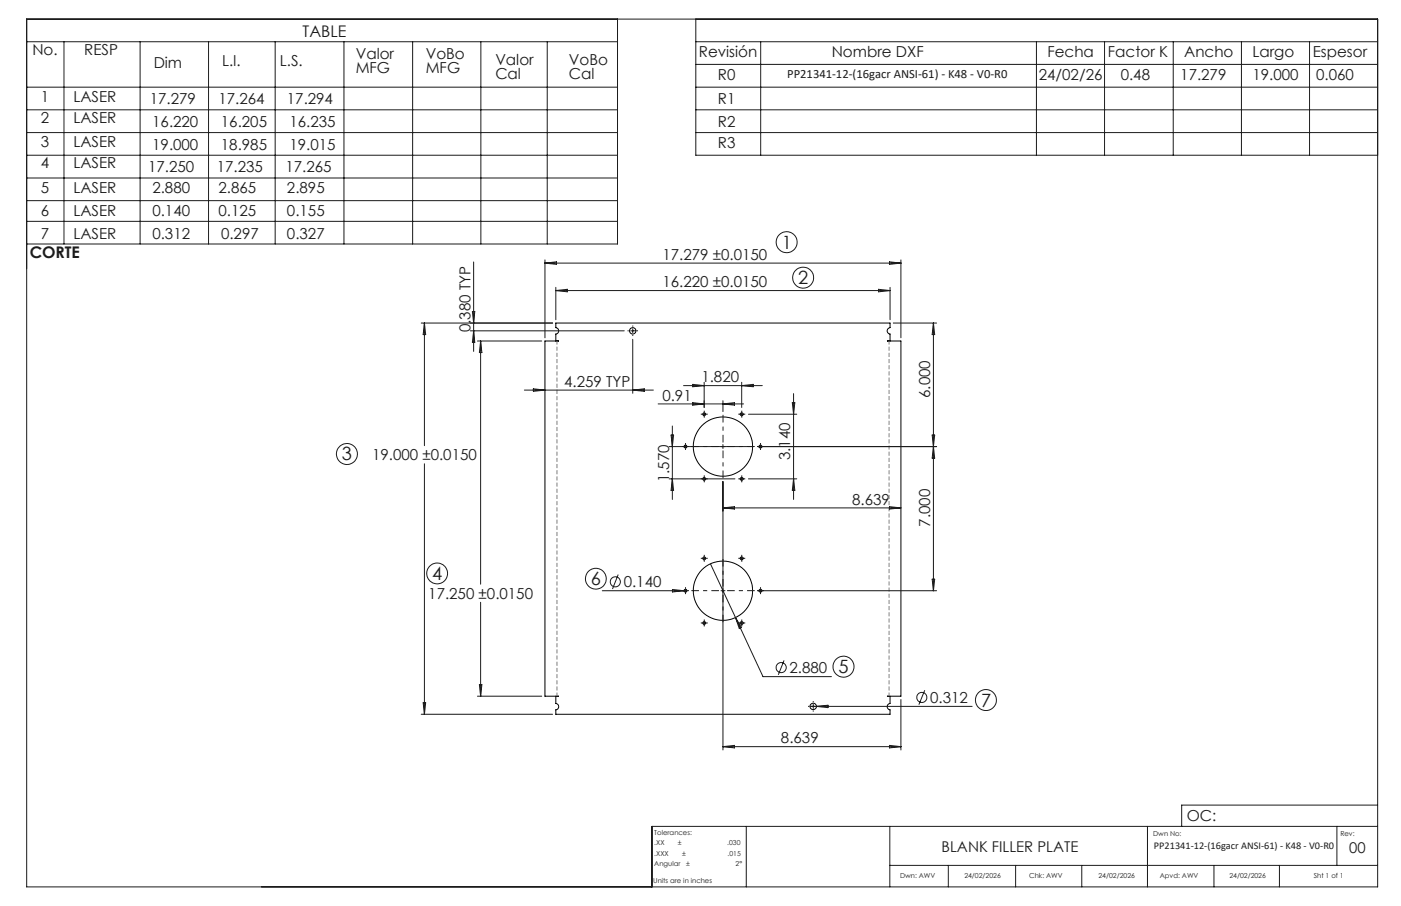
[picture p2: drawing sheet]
<svg xmlns="http://www.w3.org/2000/svg" width="432mm" height="279mm" viewBox="0 0 432 279" stroke-linecap="round" stroke-linejoin="round" font-family="sans-serif">
<g fill="none" stroke="#000" stroke-width=".31">
<path d="M171.3 99.6h103v1.4a.99 .99 0 0 0-.9 1 .99 .99 0 0 0 .9 1v2.1l-.8 .1h4.2v109.5h-4.2h.8v2.2a.99 .99 0 0 0-.9 1 .99 .99 0 0 0 .9 1v1.4h-103v-1.4a.99 .99 0 0 0 .9-1 .99 .99 0 0 0-.9-1v-2.2h.8h-4.1v-109.5h4.1l-.8-.1v-2.1a.99 .99 0 0 0 .9-1 .99 .99 0 0 0-.9-1z"/>
<circle cx="195" cy="102" r=".98"/>
<circle cx="211.3" cy="137.7" r=".44"/>
<circle cx="217.1" cy="127.8" r=".43"/>
<circle cx="222.8" cy="137.7" r="9.1"/>
<circle cx="228.6" cy="127.8" r=".45"/>
<circle cx="234.4" cy="137.7" r=".44"/>
<circle cx="217.1" cy="147.7" r=".43"/>
<circle cx="228.6" cy="147.7" r=".45"/>
<circle cx="217.1" cy="172.2" r=".43"/>
<circle cx="228.6" cy="172.2" r=".45"/>
<circle cx="211.3" cy="182.2" r=".44"/>
<circle cx="217.1" cy="192.1" r=".43"/>
<circle cx="222.8" cy="182.2" r="9.1"/>
<circle cx="228.6" cy="192.1" r=".45"/>
<circle cx="234.4" cy="182.2" r=".44"/>
<circle cx="250.6" cy="217.9" r=".99"/>
</g>
<g fill="none" stroke="#191924" stroke-width=".31">
<path d="M8.2 5.9h416.4v267.6h-416.4zM8.2 12.9h182.1M19.7 12.9v62.3M43.2 12.9v62.3M64.3 12.9v62.3M84.8 12.9v62.3M106 12.9v62.3M127.2 12.9v62.3M148.2 12.9v62.3M168.7 12.9v62.3M190.3 5.9v69.3h-182.1M214.5 12.9h210.1"/>
<path d="M214.5 5.9v42h210.1M214.5 19.9h210.1M234.5 12.9v35M319.4 12.9v35M340.4 12.9v35M361.6 12.9v35M382.6 12.9v35M403.6 12.9v35M8.2 26.9h182.1M8.2 33.9h182.1M214.5 26.9h210.1M214.5 33.9h210.1"/>
<path d="M8.2 40.9h182.1M8.2 47.9h182.1M8.2 54.9h182.1M214.5 40.9h210.1M8.2 68.3h182.1M8.2 61.9h182.1M129.8 99.6h40.5M130.8 99.6v37.8M130.8 99.6l.4 3.6h-.8zM145.6 96.1h.7l-.3 3.5zM146 80.8v27.6M168 80.2v24"/>
<path d="M168 81.1h109.7M168 81.1l3.5-.3v.7zM171.3 88.6v10M171.3 89.6h103M171.3 89.6l3.6-.4v.8zM270.8 89.2l3.5 .4-3.5 .4zM274.1 80.8l3.6 .3-3.6 .4zM274.3 88.6v10M275.3 99.6h13.4M277.7 80.2v24M287.7 99.6l.4 3.6h-.8zM287.7 99.6v82.6"/>
<path d="M145 102h47.4M146 102l.3 3.6h-.7zM147.1 105.2h19.9M148.1 105.2v75M148.1 105.2l.4 3.5h-.8zM164.4 119.9l3.6 .4-3.6 .4zM194.4 102h1.3M195 101.4v1.3M195 104.6v16.7M210.7 118.9h24.2M213.5 118.5l3.5 .4-3.5 .4zM217 117.9v7.8"/>
<path d="M228.6 117.9v7.8M228.6 118.9l3.6-.4v.8zM161.6 120.3h39.8M195 120.3l3.6-.4v.8zM202.8 124.6h26.4M206.2 137.7h26.1M206.8 134.2h.8l-.4 3.5zM207.2 131.4v22.6M211.3 137.1v1.2M213.5 124.2l3.5 .4-3.5 .4zM216.4 127.7h1.3M217 127.1v1.3"/>
<path d="M222.8 123.6v3.3M222.8 137.1v1.2M222.8 124.6l3.6-.4v.8zM228 127.7h1.2M228.6 127.1v1.3M230.7 127.7h14.9M233.6 137.7h55.1M234.4 137.1v1.2M244.2 124.2h.8l-.4 3.5zM244.6 121.4v32.6M287.3 134.2l.8 7.1h-.8l.8-7.1zM130.8 143v77.3"/>
<path d="M206.2 147.7h20.3M207.2 147.7l.4 3.5h-.8zM217 147.1v1.2M222.8 148.5v82.8M222.8 156.6l3.6-.4v.8zM222.8 156.6h54.9M228 147.7h1.2M228.6 147.1v1.2M230.7 147.7h14.9M244.6 147.7l.4 3.5h-.8zM274.1 156.2l3.6 .4-3.6 .4zM190.5 177.2l-1.7 4.4"/>
<path d="M216.4 172.2h1.3M217 171.6v1.2M219 173.9l16.2 34.8h21.1M228 172.2h1.2M228.6 171.6v1.2M287.3 178.6h.8l-.4 3.6zM148.1 185.7v29M185.6 182.2h26.3M207.3 181.8l3.5 .4-3.5 .4zM211.3 181.5v1.3M216.4 192.1h1.3M217 191.5v1.3"/>
<path d="M222.2 182.2h1.2M226.7 190.5l1.8 3-.6 .4zM228 192.1h1.2M228.6 191.5v1.3M233.6 182.2h55.1M234.4 181.5v1.3M130.4 216.7h.8l-.4 3.6zM147.1 214.7h19.9M147.7 211.1h.8l-.4 3.6zM241.7 203.7l-1.8 4.4M249.7 217.8h49.9M250.6 217.2v1.3"/>
<path d="M251.6 217.8l3.6-.3v.7zM277.7 215.7v15.6M285 212.9l-1.8 4.4M129.8 220.3h40.5M222.8 230.3l3.6-.4v.7zM222.8 230.3h54.9M274.1 229.9l3.6 .4-3.6 .3zM230 254.8v18.7M274.2 254.8v18.7M353.7 254.8v18.7M412 254.8v12.1M424.6 254.8h-223.7v18.7"/>
<path d="M424.6 248.3h-60.4v6.5M274.2 266.9h150.4M292.3 266.9v6.6M313 266.9v6.6M333.4 266.9v6.6M374.2 266.9v6.6M394.3 266.9v6.6"/>
<circle cx="242.4" cy="74.7" r="3.2"/>
<circle cx="247.5" cy="85.6" r="3.2"/>
<circle cx="106.9" cy="140" r="3.2"/>
<circle cx="134.7" cy="176.8" r="3.2"/>
<circle cx="183.7" cy="178.5" r="3.2"/>
<circle cx="189.6" cy="179.4" r="1.56"/>
<circle cx="240.8" cy="205.9" r="1.55"/>
<circle cx="260" cy="205.6" r="3.2"/>
<circle cx="284.1" cy="215.1" r="1.55"/>
<circle cx="303.9" cy="215.9" r="3.2"/>
</g>
<g fill="none" stroke="#191924" stroke-width=".31" stroke-dasharray="15.2 1.3 1.3 1.3" stroke-linecap="butt">
<path d="M193.8 102h-.4M195 100.8v-.4M195 103.3v.3M196.3 102h.3M210.7 137.7h-.5M211.3 137.1v-.5M211.3 138.3v.5M211.9 137.7h.5M216.4 127.7h-.4M217.1 127.1v-.4M217.1 128.4v.4M217.7 127.7h.4"/>
<path d="M228 127.7h-.4M228.6 127.1v-.4M228.6 128.4v.4M229.2 127.7h.5M233.8 137.7h-.5M234.4 137.1v-.5M234.4 138.3v.5M235 137.7h.5M216.4 147.7h-.4M217.1 147v-.4M217.1 148.3v.4M217.7 147.7h.4"/>
<path d="M228 147.7h-.4M228.6 147v-.4M228.6 148.3v.4M229.2 147.7h.5M216.4 172.2h-.4M217.1 171.6v-.5M217.1 172.8v.4M217.7 172.2h.4M228 172.2h-.4M228.6 171.6v-.5M228.6 172.8v.4M229.2 172.2h.5"/>
<path d="M210.7 182.1h-.5M211.3 181.5v-.4M211.3 182.8v.4M211.9 182.1h.5M216.4 192.1h-.4M217.1 191.5v-.5M217.1 192.7v.5M217.7 192.1h.4M228 192.1h-.4M228.6 191.5v-.5M228.6 192.7v.5M229.2 192.1h.5"/>
<path d="M233.8 182.1h-.5M234.4 181.5v-.4M234.4 182.8v.4M235 182.1h.5M249.4 217.8h-.4M250.7 216.6v-.4M250.7 219.1v.4M251.9 217.8h.4"/>
</g>
<path d="M221.6 137.7h-8.5M222.8 136.4v-8.5M222.8 138.9v8.6M224.1 137.7h8.5M221.6 182.1h-8.5M222.8 180.9v-8.5M222.8 183.4v8.5M224.1 182.1h8.5" fill="none" stroke="#191924" stroke-width=".31" stroke-dasharray="15.2 1.3 1.3 1.3" stroke-dashoffset="12.9" stroke-linecap="butt"/>
<path d="M171.7 105.2v109.5M274 214.7v-109.5" fill="none" stroke="#808080" stroke-width=".31" stroke-dasharray="1.3 .6" stroke-dashoffset=".2" stroke-linecap="butt"/>
<g font-size="5.6" fill="#191924">
<text x="240.9" y="76.7">1</text>
<text x="246" y="87.7">2</text>
<text x="105.4" y="142">3</text>
<text x="133.2" y="178.8">4</text>
<text x="182.1" y="180.5">6</text>
<text x="258.4" y="207.6">5</text>
<text x="302.4" y="217.9">7</text>
</g>
<g font-size="4.9" fill="#191924">
<text x="93.3" y="11.4">TABLE</text>
<text x="9.2" y="79.6">CORTE</text>
</g>
<g font-size="4.7" fill="#191924">
<text x="10" y="17">No.</text>
<text x="26" y="17">RESP</text>
<text x="215.4" y="17.6">Revisión</text>
<text x="256.3" y="17.6">Nombre DXF</text>
<text x="322.8" y="17.5">Fecha</text>
<text x="341.5" y="17.5">Factor K</text>
<text x="365" y="17.5">Ancho</text>
<text x="386" y="17.5">Largo</text>
<text x="404.6" y="17.5">Espesor</text>
<text x="47.4" y="20.9">Dim</text>
<text x="68.4" y="20.4">L.I.</text>
<text x="86.3" y="20.4">L.S.</text>
<text x="109.6" y="18.1">Valor</text>
<text x="109.6" y="22.6">MFG</text>
<text x="131.2" y="18.1">VoBo</text>
<text x="131.2" y="22.6">MFG</text>
<text x="152.7" y="20">Valor</text>
<text x="175.3" y="20">VoBo</text>
<text x="152.7" y="24.5">Cal</text>
<text x="175.3" y="24.5">Cal</text>
<text x="221.3" y="24.6">R0</text>
<text x="320.2" y="24.7">24/02/26</text>
<text x="345.4" y="24.7">0.48</text>
<text x="363.8" y="24.7">17.279</text>
<text x="386" y="24.7">19.000</text>
<text x="405.7" y="24.7">0.060</text>
<text x="12.6" y="31.3">1</text>
<text x="22.6" y="31.3">LASER</text>
<text x="46.1" y="32">17.279</text>
<text x="67.3" y="32">17.264</text>
<text x="88.4" y="32">17.294</text>
<text x="221.3" y="32.1">R1</text>
<text x="12.6" y="38">2</text>
<text x="22.6" y="38">LASER</text>
<text x="46.9" y="39.2">16.220</text>
<text x="68.1" y="39.2">16.205</text>
<text x="89.2" y="39.2">16.235</text>
<text x="221.3" y="39.1">R2</text>
<text x="12.6" y="45.4">3</text>
<text x="22.6" y="45.4">LASER</text>
<text x="46.9" y="46.1">19.000</text>
<text x="68.1" y="46.1">18.985</text>
<text x="89.2" y="46.1">19.015</text>
<text x="221.3" y="45.8">R3</text>
<text x="12.6" y="51.9">4</text>
<text x="22.6" y="51.9">LASER</text>
<text x="45.7" y="53.2">17.250</text>
<text x="66.8" y="53.2">17.235</text>
<text x="88" y="53.2">17.265</text>
<text x="12.6" y="59.5">5</text>
<text x="22.6" y="59.5">LASER</text>
<text x="47" y="59.6">2.880</text>
<text x="67.3" y="59.6">2.865</text>
<text x="88.5" y="59.6">2.895</text>
<text x="12.6" y="66.5">6</text>
<text x="22.6" y="66.5">LASER</text>
<text x="47" y="66.5">0.140</text>
<text x="67.3" y="66.5">0.125</text>
<text x="88.5" y="66.5">0.155</text>
<text x="12.6" y="73.6">7</text>
<text x="22.6" y="73.6">LASER</text>
<text x="47" y="73.6">0.312</text>
<text x="68.1" y="73.6">0.297</text>
<text x="88.5" y="73.6">0.327</text>
<text x="204.2" y="80.1">17.279 ±0.0150</text>
<text x="204.2" y="88.6">16.220 ±0.0150</text>
<text x="145" y="102.5" transform="rotate(-90 145 102.5)">0.380 TYP</text>
<text x="173.9" y="119.3">4.259 TYP</text>
<text x="216.2" y="117.9">1.820</text>
<text x="204.1" y="123.5">0.91</text>
<text x="286.7" y="122.8" transform="rotate(-90 286.7 122.8)">6.000</text>
<text x="114.7" y="142">19.000 ±0.0150</text>
<text x="243.6" y="142" transform="rotate(-90 243.6 142)">3.140</text>
<text x="206.2" y="148.7" transform="rotate(-90 206.2 148.7)">1.570</text>
<text x="262.7" y="155.6">8.639</text>
<text x="286.7" y="162.4" transform="rotate(-90 286.7 162.4)">7.000</text>
<text x="132" y="184.7">17.250 ±0.0150</text>
<text x="192.2" y="181.1">0.140</text>
<text x="243.3" y="207.6">2.880</text>
<text x="286.7" y="216.8">0.312</text>
<text x="240.7" y="229.2">8.639</text>
<text x="365.8" y="253.1">OC:</text>
</g>
<g font-size="4.6" fill="#191924">
<text x="290.2" y="262.7">BLANK FILLER PLATE</text>
<text x="415.9" y="263">00</text>
</g>
<text font-size="3.9" fill="#191924" x="242.6" y="24">PP21341-12-(16gacr ANSI-61) - K48 - V0-R0</text>
<text font-size="3.2" fill="#191924" x="355.7" y="261.8">PP21341-12-(16gacr ANSI-61) - K48 - V0-R0</text>
<g font-size="2.1" fill="#191924">
<text x="201.7" y="257.6">Tolerances:</text>
<text x="355.4" y="257.8">Dwn No:</text>
<text x="413.1" y="257.8">Rev:</text>
<text x="201.7" y="260.7">.XX</text>
<text x="201.7" y="263.9">.XXX</text>
<text x="208.9" y="260.7">±</text>
<text x="210.2" y="263.9">±</text>
<text x="224.1" y="260.7">.030</text>
<text x="224.3" y="263.9">.015</text>
<text x="201.7" y="267">Angular</text>
<text x="211.5" y="267">±</text>
<text x="226.7" y="267">2°</text>
<text x="201.3" y="272.3">Units are in inches</text>
<text x="277.4" y="270.7">Dwn: AWV</text>
<text x="297.2" y="270.7">24/02/2026</text>
<text x="317.2" y="270.7">Chk: AWV</text>
<text x="338.6" y="270.7">24/02/2026</text>
<text x="357.5" y="270.7">Apvd: AWV</text>
<text x="378.9" y="270.7">24/02/2026</text>
<text x="404.9" y="270.7">Sht 1 of 1</text>
</g>
</svg>
